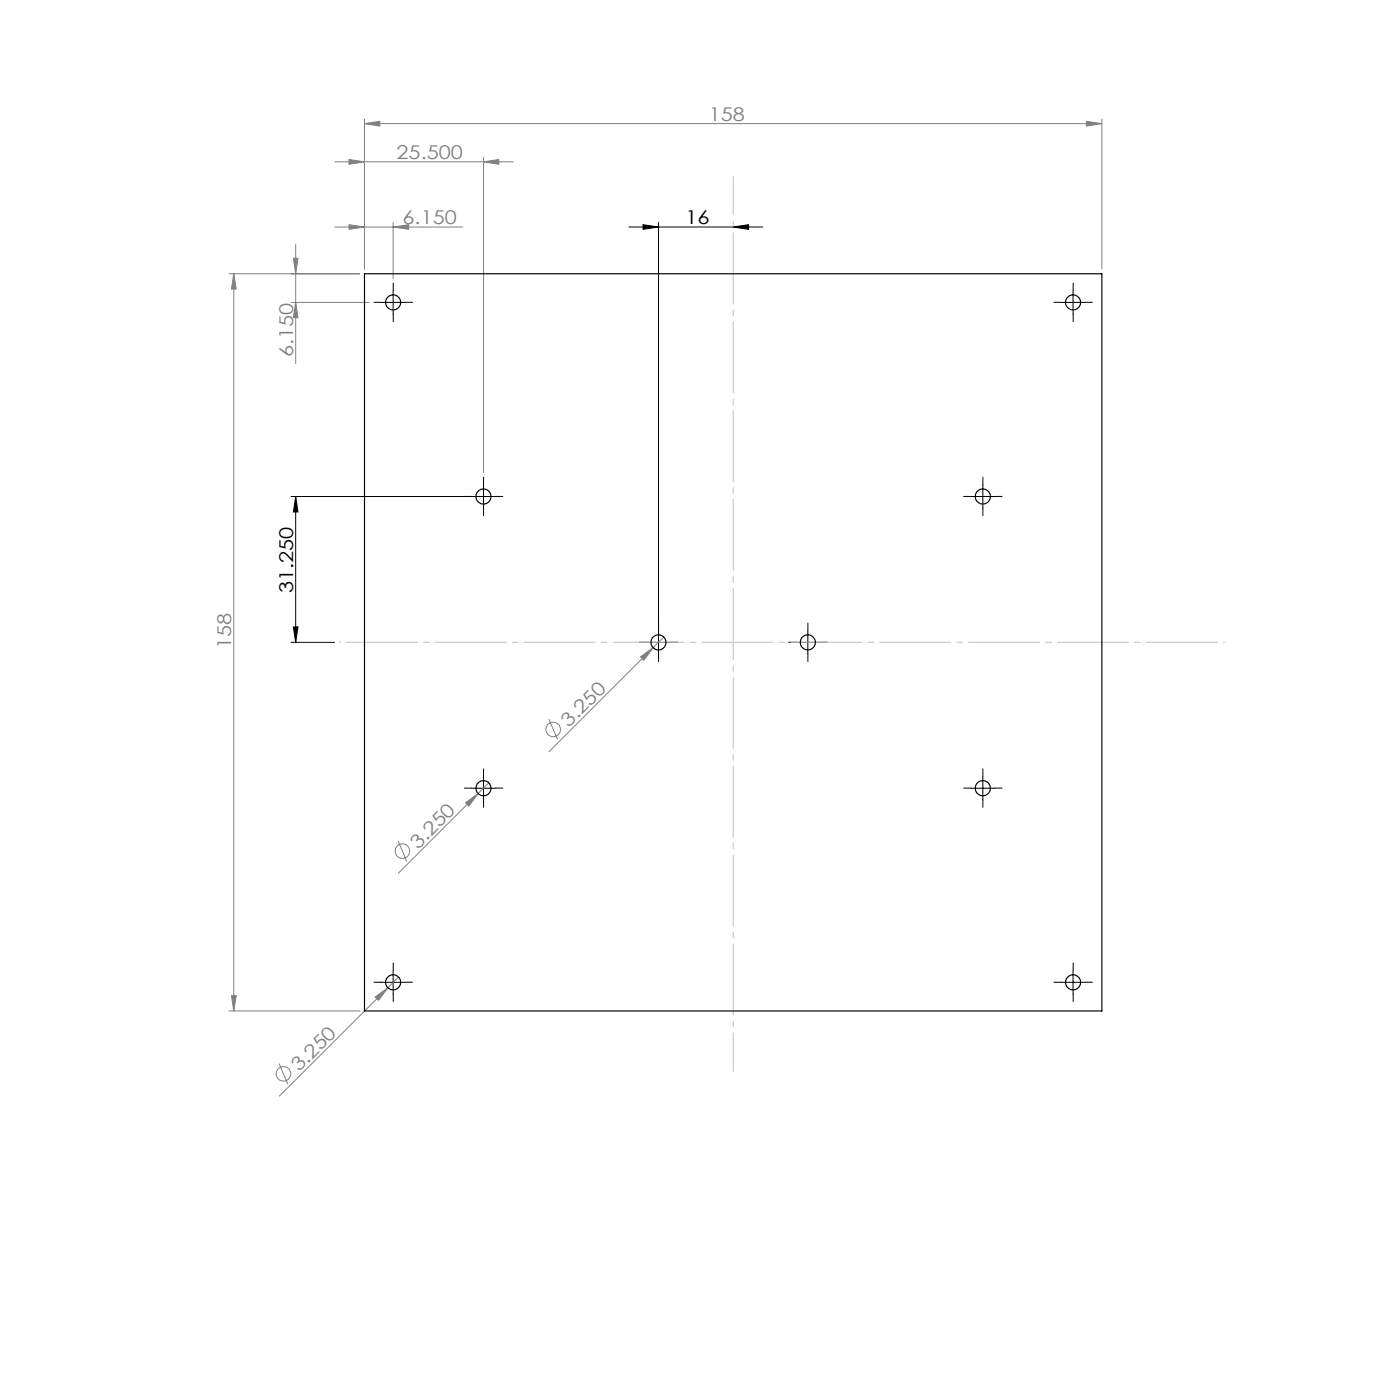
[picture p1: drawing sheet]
<svg xmlns="http://www.w3.org/2000/svg" width="300mm" height="300mm" viewBox="0 0 300 300" stroke-linecap="round" stroke-linejoin="round" font-family="sans-serif">
<g fill="none" stroke="#808080" stroke-width=".21">
<path d="M71.8 34.7h38.2M74.8 34.2l3.3 .5-3.3 .5zM78.1 26.5l3.3-.5v1zM78.1 25.5v32.1M78.1 26.5h158M103.6 34.7l3.3-.5v1zM103.6 33.7v67.6M232.8 26l3.3 .5-3.3 .5zM236.1 25.5v32.1M49.1 58.7h28M50.1 58.7v157.9M50.1 58.7l.5 3.2h-1z"/>
<path d="M62.9 55.3h1l-.5 3.4zM63.4 52.3v25.6M71.8 48.6h27.4M74.8 48.2l3.3 .4-3.3 .5zM84.2 48.6l3.4-.4v.9zM84.2 47.7v12M62.4 64.8h16.7M63.4 64.8l.5 3.3h-1zM142.2 136.5l-24.5 24.6M117.6 154.1l1.9 4.4M137.3 140.8l2.6-2-1.9 2.7zM99.8 172l2.6-2-1.9 2.8z"/>
<path d="M104.7 167.7l-19.4 19.4M85.3 180.2l1.9 4.4M49.1 216.6h28M49.6 213.4h1l-.5 3.2zM80.4 213.6l2.7-1.9-2 2.6zM83.1 211.7l-23.2 23.2M85.4 209.3l-2.3 2.4M59.8 227.9l1.9 4.4"/>
<circle cx="118.5" cy="156.3" r="1.55"/>
<circle cx="86.2" cy="182.4" r="1.56"/>
<circle cx="60.7" cy="230.1" r="1.55"/>
</g>
<g fill="none" stroke="#000" stroke-width=".21">
<path d="M134.8 48.6h28.6M137.8 48.2l3.3 .4-3.3 .5zM141.1 47.7v92.5M157.1 48.6l3.3-.4v.9zM81.7 64.8h5M84.2 62.3v5M227.4 64.8h5M229.9 62.3v5M63.4 106.4v31.3M63.4 106.4l.5 3.3h-1zM103.6 103.9v5M106.1 106.4h-43.7"/>
<path d="M208.1 106.4h5M210.6 103.9v5M62.4 137.7h9.3M62.9 134.3h1l-.5 3.4zM138.6 137.7h5M170.6 137.7h5M173.1 135.1v5.1M101.1 168.9h5M103.6 166.4v5M208.1 168.9h5M210.6 166.4v5M81.7 210.5h5"/>
<path d="M84.2 208v5M227.4 210.5h5M229.9 208v5"/>
</g>
<g fill="none" stroke="#000" stroke-width=".21" stroke-dasharray="15.2 1.3 1.3 1.3">
<path d="M81.8 64.8h-1.7M84.3 62.3v-1.6M84.3 67.3v1.6M86.8 64.8h1.6M227.5 64.8h-1.7M230 62.3v-1.6M230 67.3v1.6M232.5 64.8h1.6M101.1 106.4h-1.6M103.6 103.9v-1.6M103.6 108.9v1.6M106.1 106.4h1.6"/>
<path d="M208.1 106.4h-1.6M210.6 103.9v-1.6M210.6 108.9v1.6M213.1 106.4h1.6M138.6 137.6h-1.6M141.1 135.1v-1.6M143.6 137.6h1.6M170.6 137.6h-1.6M173.1 135.1v-1.6M175.6 137.6h1.6M141.1 140.1v1.7M173.1 140.1v1.7"/>
<path d="M101.1 168.9h-1.6M103.6 166.4v-1.6M103.6 171.4v1.6M106.1 168.9h1.6M208.1 168.9h-1.6M210.6 166.4v-1.6M210.6 171.4v1.6M213.1 168.9h1.6M81.8 210.5h-1.7M84.3 208v-1.6M84.3 213v1.6M86.8 210.5h1.6"/>
<path d="M227.5 210.5h-1.7M230 208v-1.6M230 213v1.6M232.5 210.5h1.6"/>
</g>
<path d="M72.7 137.6h189.7" fill="none" stroke="#c0c0c0" stroke-width=".21" stroke-dasharray="15.2 1.3 1.3 1.3" stroke-dashoffset="-1.5"/>
<path d="M157.1 37.8v191.8" fill="none" stroke="#c0c0c0" stroke-width=".21" stroke-dasharray="15.2 1.3 1.3 1.3" stroke-dashoffset="7"/>
<g fill="#000">
<path d="M137.8 48.2l3.3 .4-3.3 .5zM157.1 48.6l3.3-.4v.9z"/>
<path d="M63.4 106.4l.5 3.3h-1zM62.9 134.3h1l-.5 3.4z"/>
</g>
<g fill="#808080">
<path d="M80.4 213.6l2.7-1.9-2 2.6z"/>
<path d="M99.8 172l2.6-2-1.9 2.8z"/>
<path d="M137.3 140.8l2.6-2-1.9 2.7z"/>
<path d="M84.2 48.6l3.4-.4v.9zM74.8 48.2l3.3 .4-3.3 .5zM103.6 34.7l3.3-.5v1zM74.8 34.2l3.3 .5-3.3 .5z"/>
<path d="M78.1 26.5l3.3-.5v1zM232.8 26l3.3 .5-3.3 .5z"/>
<path d="M49.6 213.4h1l-.5 3.2zM50.1 58.7l.5 3.2h-1zM63.4 64.8l.5 3.3h-1zM62.9 55.3h1l-.5 3.4z"/>
</g>
<g fill="none" stroke="#000" stroke-width=".25">
<path d="M78.1 58.7h158v157.9h-158z"/>
<circle cx="84.2" cy="64.8" r="1.62"/>
<circle cx="229.9" cy="64.8" r="1.62"/>
<circle cx="103.6" cy="106.4" r="1.62"/>
<circle cx="210.6" cy="106.4" r="1.62"/>
<circle cx="141.1" cy="137.7" r="1.62"/>
<circle cx="173.1" cy="137.7" r="1.62"/>
<circle cx="103.6" cy="168.9" r="1.62"/>
<circle cx="210.6" cy="168.9" r="1.62"/>
<circle cx="84.2" cy="210.5" r="1.62"/>
<circle cx="229.9" cy="210.5" r="1.62"/>
</g>
<g font-size="4.1" fill="#808080">
<text x="151.9" y="25.9">158</text>
<text x="85" y="34.1">25.500</text>
<text x="86.3" y="48.1">6.150</text>
<text x="62.8" y="76.6" transform="rotate(-90 62.8 76.6)">6.150</text>
<text x="49.5" y="139.1" transform="rotate(-90 49.5 139.1)">158</text>
<text x="121.9" y="156" transform="rotate(-45 121.9 156)">3.250</text>
<text x="89.6" y="182.1" transform="rotate(-45 89.6 182.1)">3.250</text>
<text x="64.1" y="229.8" transform="rotate(-45 64.1 229.8)">3.250</text>
</g>
<g font-size="4.1">
<text x="146.9" y="48.1">16</text>
<text x="62.8" y="127" transform="rotate(-90 62.8 127)">31.250</text>
</g>
</svg>
